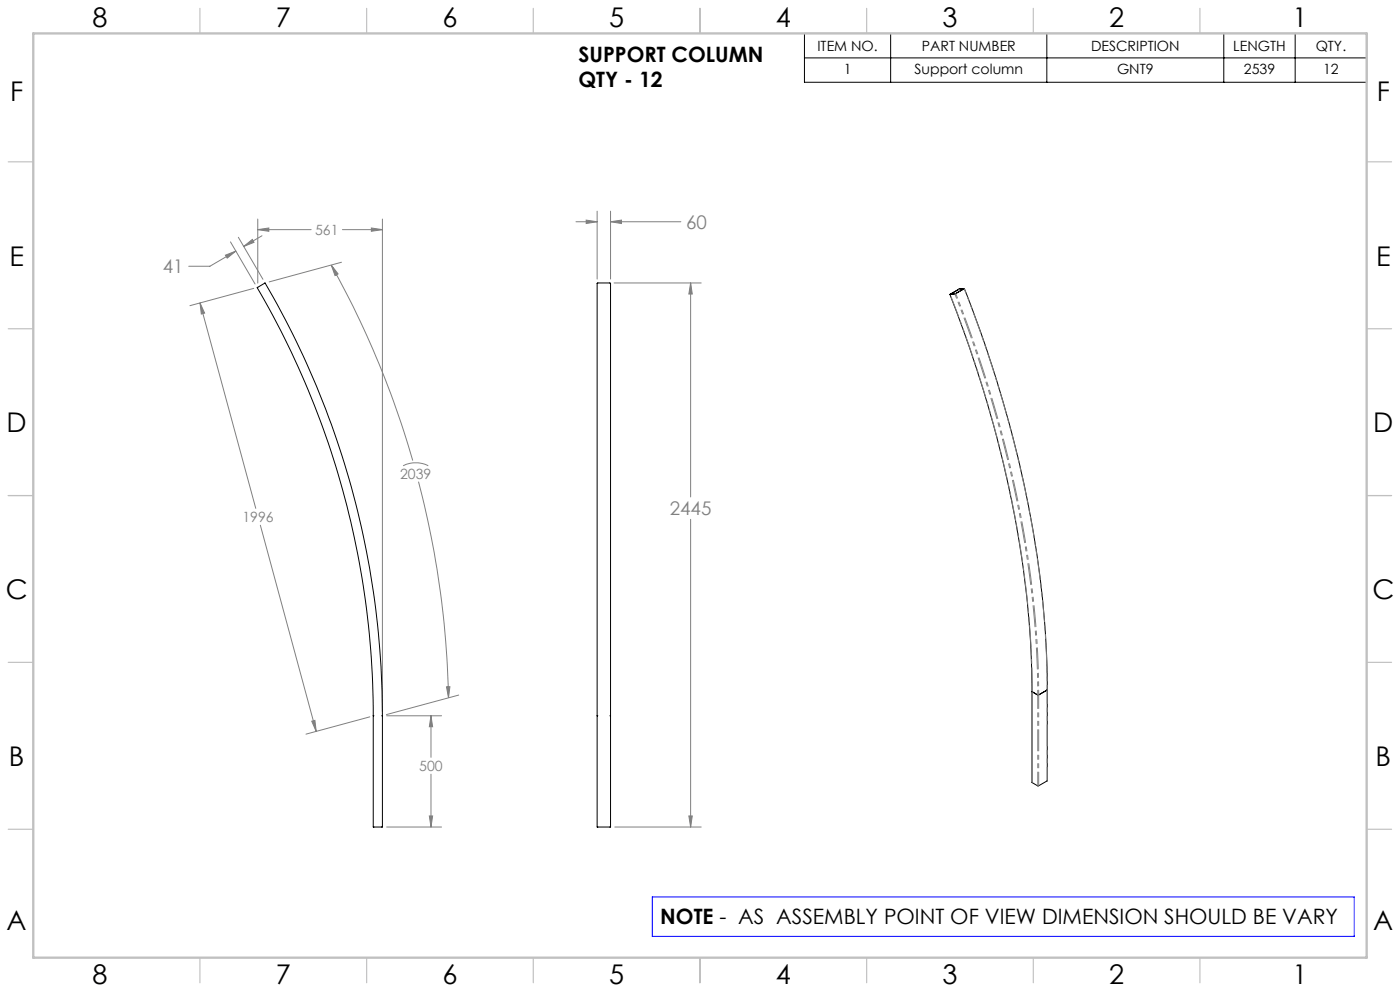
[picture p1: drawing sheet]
<svg xmlns="http://www.w3.org/2000/svg" width="420mm" height="297mm" viewBox="0 0 420 297" stroke-linecap="round" stroke-linejoin="round" font-family="sans-serif">
<g fill="none" stroke="#808080" stroke-width=".3">
<path d="M67.6 76.5l3.2-1.3-2.6 2.2zM69.1 72.5l7.4 12.6M70.8 75.2l-7.8 4.6h-6.4M71.5 71.1l7.4 12.6M73.1 73.9l2.6-2.1 .5 .8zM77.3 68.8l3.3-.5v1zM77.3 65.6v19.2M77.3 68.8h16M78.6 70.7l-5.5 3.2M99.4 79.4l2 2.7-.9 .5zM99.4 79.4a279 279 0 0 1 24.4 58.6M102.4 78.6l-21.6 5.9"/>
<path d="M102.7 68.8h12M111.4 68.3l3.3 .5-3.3 .5zM114.7 65.6v147.7M172.8 66.5h6.3M175.9 66l3.2 .5-3.2 .5zM179.1 63.3v20.3M183.2 63.3v20.3M183.2 66.5h21.1M183.2 66.5l3.2-.5v1zM60 90.8l1.4 3-1 .3zM60 90.8l16.7 61.6M76.1 86.4l-19.1 5.2"/>
<path d="M184.2 84.8h26.2M207.2 84.8v64.1M207.2 84.8l.5 3.3h-1zM120.9 139.6a8.5 8.5 0 0 1 7.6 0M78.1 157.4l16.8 61.8M125.6 144.4a277.7 277.7 0 0 1 8.9 64.7M207.2 155.6v92.3M93.5 216.1l1-.2 .4 3.3zM110.9 214.8l-19.1 5.2M116 214.5h16.5M129.3 214.5l.5 3.3h-1zM129.3 214.5v12.5"/>
<path d="M133.9 205.8h1.1l-.5 3.3zM137.6 208.3l-21.7 5.9M129.3 232v15.9M116 247.9h16.5M128.8 244.5h1l-.5 3.4zM184.4 247.9h26M206.7 244.5h1l-.5 3.4z"/>
</g>
<path d="M241.3 10h168.7v14.7h-168.7zM241.3 17.4h168.7M267.2 10v14.7M314 10v14.7M367.1 10v14.7M388.5 10v14.7" fill="none" stroke="#000" stroke-width=".3"/>
<g fill="none" stroke="#c0c0c0" stroke-width=".35">
<path d="M60 2.5v7.5M110 2.5v7.5M160 2.5v7.5M210 2.5v7.5M260 2.5v7.5M310 2.5v7.5M360 2.5v7.5M2.5 48.5h7.5M410 48.5h7.5M2.5 98.5h7.5M410 98.5h7.5M2.5 148.5h7.5"/>
<path d="M410 148.5h7.5M2.5 198.5h7.5M410 198.5h7.5M2.5 248.5h7.5M410 248.5h7.5M60 287v7.5M110 287v7.5M160 287v7.5M210 287v7.5M260 287v7.5M310 287v7.5M360 287v7.5"/>
</g>
<path d="M10 10h400v277h-400z" fill="none" stroke="#c0c0c0" stroke-width=".7"/>
<path d="M195.7 268.8h210.6v11.8h-210.6z" fill="none" stroke="#00f" stroke-width=".3"/>
<g fill="#808080">
<path d="M67.6 76.5l3.2-1.3-2.6 2.2zM73.1 73.9l2.6-2.1 .5 .8zM175.9 66l3.2 .5-3.2 .5zM183.2 66.5l3.2-.5v1zM207.2 84.8l.5 3.3h-1zM206.7 244.5h1l-.5 3.4z"/>
<path d="M111.4 68.3l3.3 .5-3.3 .5zM77.3 68.8l3.3-.5v1zM129.3 214.5l.5 3.3h-1zM128.8 244.5h1l-.5 3.4zM133.9 205.8h1.1l-.5 3.3zM99.4 79.4l2 2.7-.9 .5zM93.5 216.1l1-.2 .4 3.3zM60 90.8l1.4 3-1 .3z"/>
</g>
<g fill="none" stroke="#000" stroke-width=".3">
<path d="M285 88.2a345.2 345.2 0 0 1 24.2 104.3l.4 14.8M285 88.2l2.7-1.6 1.6-.1-2.6 1.5zM286.6 88h.1M287.7 86.7l-2.5 1.5 1.4-.2M287.7 86.7h.1M287.7 86.7l.2 .5M289.1 86.5l-1.4 .2M289.1 86.6l-2.5 1.4M289.1 86.6h.1M289.3 86.5a346.7 346.7 0 0 1 24.5 105.7l.4 14.5M112 214.5v33.4h2.7v-33.4M112 214.5h.2"/>
<path d="M112 214.5a254.2 254.2 0 0 0-34.8-128.3l2.3-1.4a256.3 256.3 0 0 1 35.2 129.7M114.5 214.5h.2M179.1 214.5v33.4h4.1v-33.4M179.1 214.5v-129.6l.3-.1 3.8 .1v129.6M179.1 214.5h.3M183 214.5h.2M309.6 207.3h.1M309.7 207.3l1.6 1M311.3 208.3h.3M314.1 206.8l-2.5 1.5M314.2 206.7l-.1 .1M314.2 206.7v27.3l-2.8 1.5-1.8-1v-27.2"/>
</g>
<path d="M286.5 88.1a344.1 344.1 0 0 1 24.6 110l.2 10.2" fill="none" stroke="#808080" stroke-width=".3" stroke-dasharray="6.3 1.3 1.3 1.3 1.3 1.3" stroke-dashoffset="5"/>
<path d="M286.7 88a344.3 344.3 0 0 1 24.7 110l.2 10.3M289.3 86.5a344.3 344.3 0 0 1 24.6 110.1l.3 10.2" fill="none" stroke="#808080" stroke-width=".3" stroke-dasharray="6.3 1.3 1.3 1.3 1.3 1.3" stroke-dashoffset="4.9"/>
<path d="M285 88.2a340.9 340.9 0 0 1 24.5 109l.2 10.1" fill="none" stroke="#808080" stroke-width=".3" stroke-dasharray="6.3 1.3 1.3 1.3 1.3 1.3" stroke-dashoffset="-.8"/>
<path d="M287.7 86.7l.2 .6" fill="none" stroke="#808080" stroke-width=".3" stroke-dasharray="6.3 1.3 1.3 1.3 1.3 1.3"/>
<path d="M309.7 207.3v27.2M311.3 208.3v27.2M311.6 208.3v27.2M314.2 206.8v27.2" fill="none" stroke="#808080" stroke-width=".3" stroke-dasharray="6.3 1.3 1.3 1.3 1.3 1.3" stroke-dashoffset="2.3"/>
<g font-size="8.1">
<text x="27.8" y="8">8</text>
<text x="82.8" y="8">7</text>
<text x="132.8" y="8">6</text>
<text x="182.8" y="8">5</text>
<text x="232.8" y="8">4</text>
<text x="282.8" y="8">3</text>
<text x="332.8" y="8">2</text>
<text x="387.8" y="8">1</text>
<text x="3" y="30.4">F</text>
<text x="413" y="30.4">F</text>
<text x="2.8" y="79.6">E</text>
<text x="412.8" y="79.6">E</text>
<text x="2" y="129.6">D</text>
<text x="412" y="129.6">D</text>
<text x="1.7" y="179.6">C</text>
<text x="411.7" y="179.6">C</text>
<text x="2.7" y="229.6">B</text>
<text x="412.7" y="229.6">B</text>
<text x="2" y="278.9">A</text>
<text x="412" y="278.9">A</text>
<text x="27.8" y="295">8</text>
<text x="82.8" y="295">7</text>
<text x="132.8" y="295">6</text>
<text x="182.8" y="295">5</text>
<text x="232.8" y="295">4</text>
<text x="282.8" y="295">3</text>
<text x="332.8" y="295">2</text>
<text x="387.8" y="295">1</text>
</g>
<g font-size="6.3">
<text x="173.6" y="18.7">SUPPORT COLUMN</text>
<text x="173.6" y="26">QTY - 12</text>
<text x="198.1" y="276.9">NOTE - AS ASSEMBLY POINT OF VIEW DIMENSION SHOULD BE VARY</text>
</g>
<g font-size="5.6" fill="#808080">
<text x="205.8" y="68.6">60</text>
<text x="48.8" y="81.9">41</text>
<text x="200.9" y="154.4">2445</text>
</g>
<g font-size="4.2">
<text x="245.2" y="15.2">ITEM NO.</text>
<text x="276.5" y="15.2">PART NUMBER</text>
<text x="327.3" y="15.2">DESCRIPTION</text>
<text x="370" y="15.2">LENGTH</text>
<text x="394.7" y="15.2">QTY.</text>
<text x="253.1" y="22.1">1</text>
<text x="274.3" y="22.1">Support column</text>
<text x="335.1" y="22.1">GNT9</text>
<text x="373.2" y="22.1">2539</text>
<text x="396.9" y="22.1">12</text>
</g>
<g font-size="4.2" fill="#808080">
<text x="94.5" y="70.4">561</text>
<text x="120" y="143.4">2039</text>
<text x="72.7" y="156.5">1996</text>
<text x="125.8" y="231.1">500</text>
</g>
</svg>
